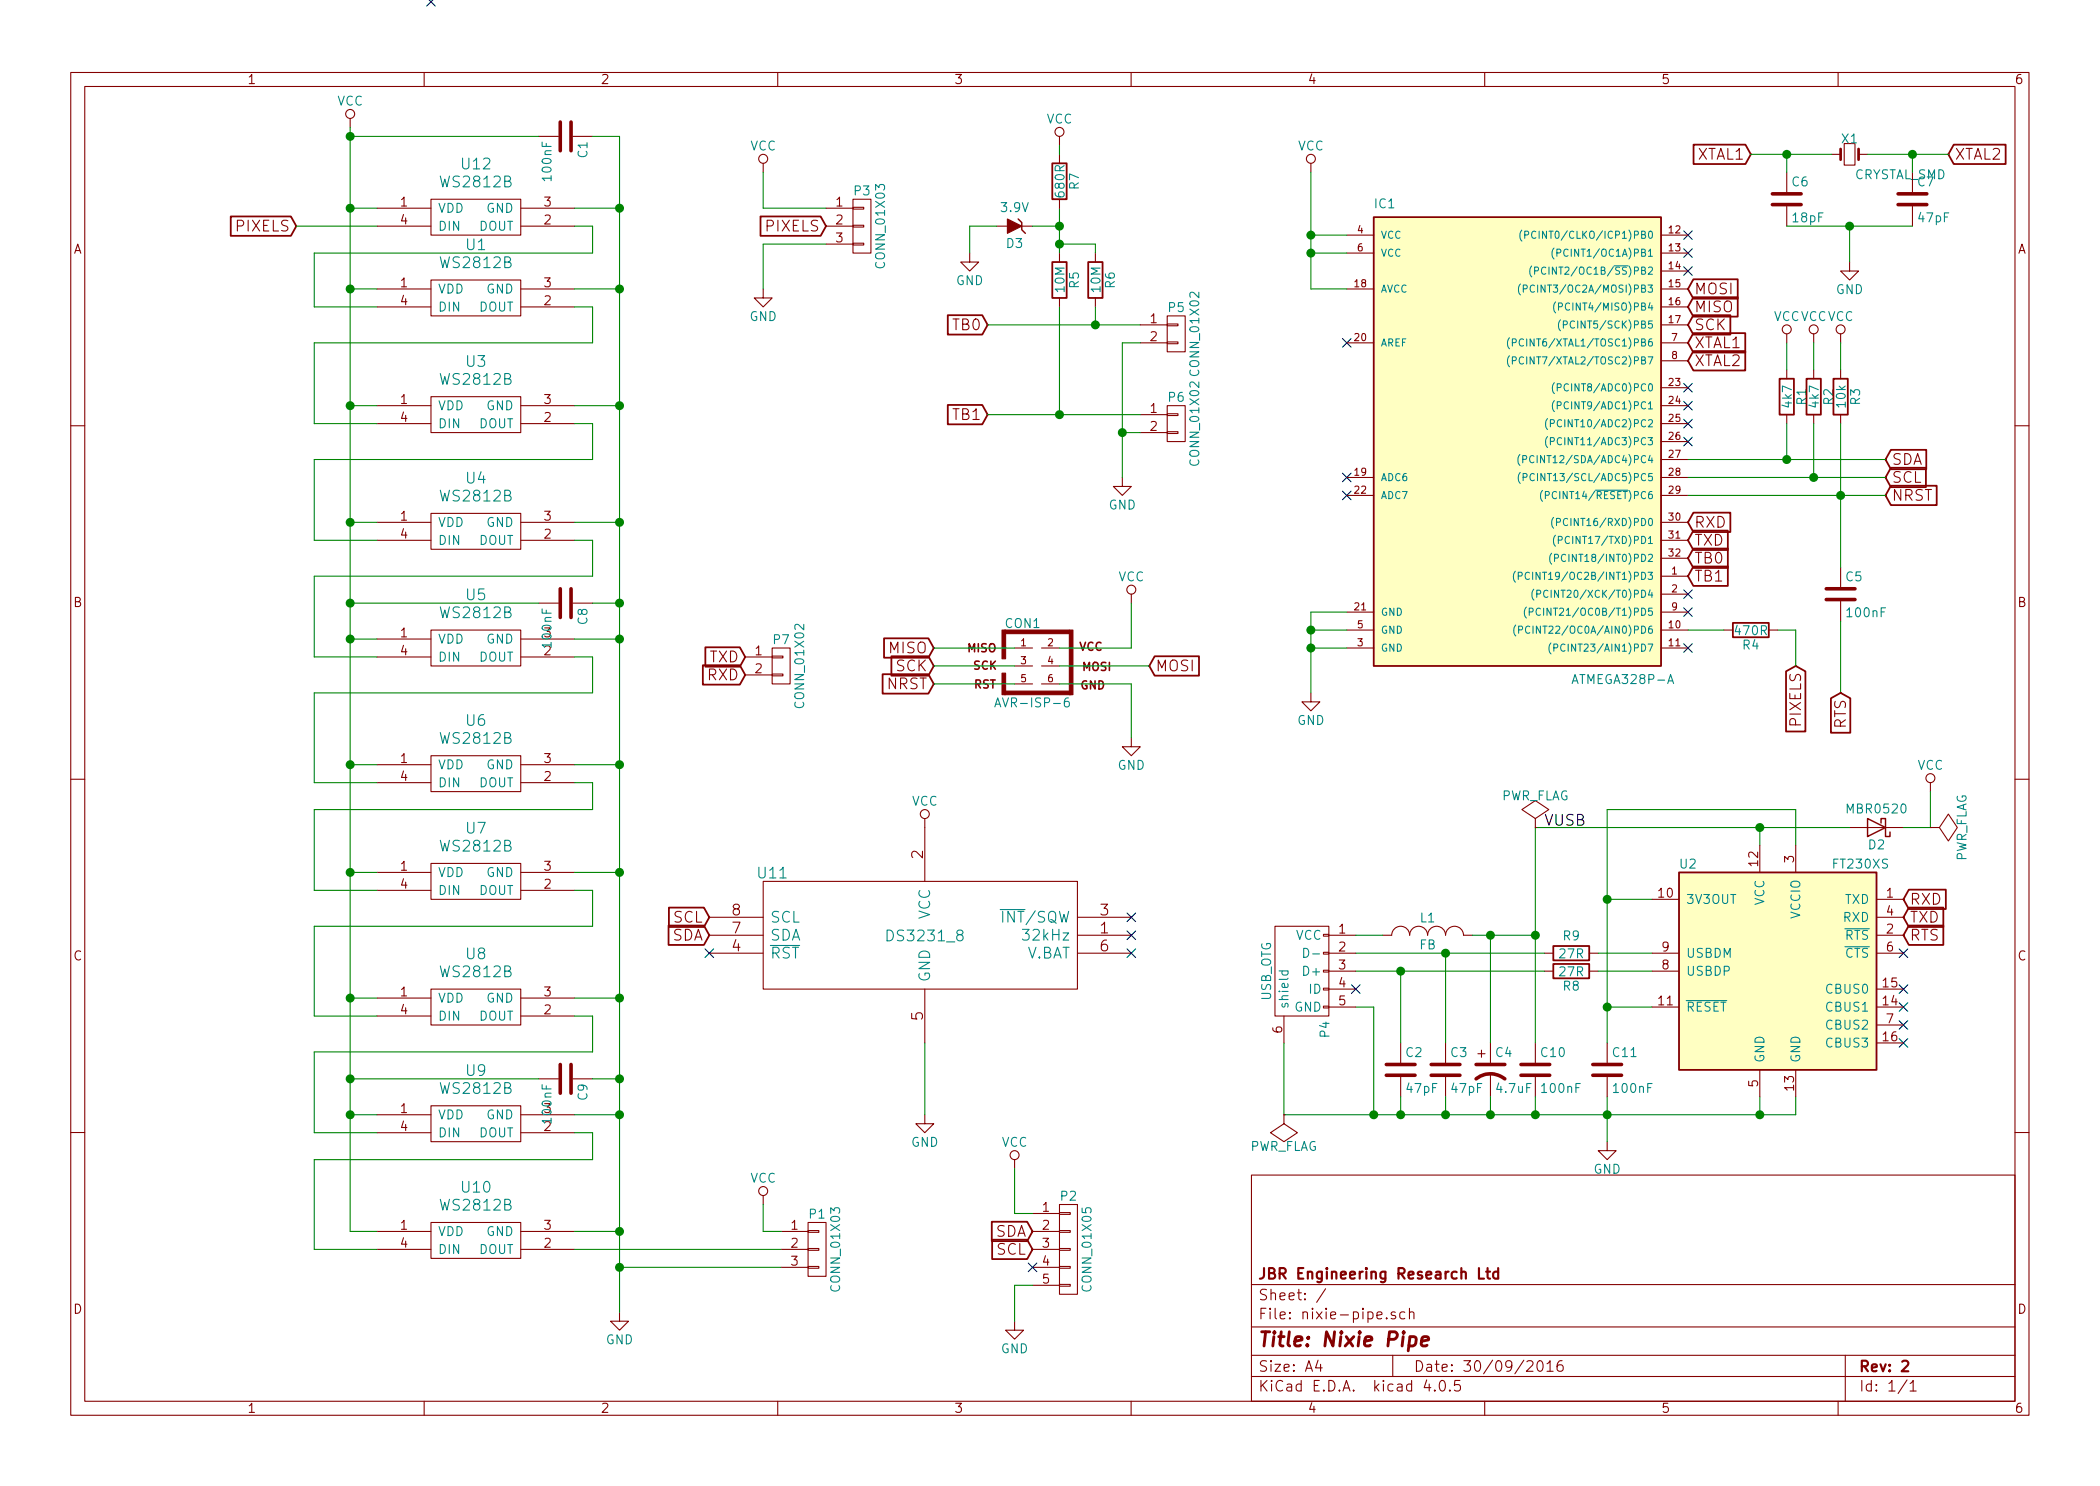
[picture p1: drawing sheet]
EESchema Schematic File Version 4
LIBS:nixie-pipe-cache
EELAYER 26 0
EELAYER END
$Descr A4 11693 8268
encoding utf-8
Sheet 1 1
Title "Nixie Pipe"
Date "30/09/2016"
Rev "2"
Comp "JBR Engineering Research Ltd"
Comment1 ""
Comment2 ""
Comment3 ""
Comment4 ""
$EndDescr
Text GLabel 10000 3700 3    60   Input ~ 0
PIXELS
Text GLabel 9400 1700 2    60   Input ~ 0
MISO
Text GLabel 9400 1600 2    60   Input ~ 0
MOSI
Text GLabel 9400 1800 2    60   Input ~ 0
SCK
$Comp
L power:VCC #PWR01
U 1 1
P 7300 950
F 0 "#PWR01" H 7300 800 50  0001 C CNN
F 1 "VCC" H 7300 1100 50  0000 C CNN
F 2 "" H 7300 950 50  0000 C CNN
F 3 "" H 7300 950 50  0000 C CNN
	1    7300 950 
	1    0    0    -1  
$EndComp
$Comp
L power:GND #PWR02
U 1 1
P 7300 3850
F 0 "#PWR02" H 7300 3600 50  0001 C CNN
F 1 "GND" H 7300 3700 50  0000 C CNN
F 2 "" H 7300 3850 50  0000 C CNN
F 3 "" H 7300 3850 50  0000 C CNN
	1    7300 3850
	1    0    0    -1  
$EndComp
Text GLabel 10500 2750 2    60   Input ~ 0
NRST
Text GLabel 10500 2550 2    60   Input ~ 0
SDA
Text GLabel 10500 2650 2    60   Input ~ 0
SCL
$Comp
L power:VCC #PWR03
U 1 1
P 9950 1900
F 0 "#PWR03" H 9950 1750 50  0001 C CNN
F 1 "VCC" H 9950 2050 50  0000 C CNN
F 2 "" H 9950 1900 50  0000 C CNN
F 3 "" H 9950 1900 50  0000 C CNN
	1    9950 1900
	1    0    0    -1  
$EndComp
$Comp
L Device:R R1
U 1 1
P 9950 2200
F 0 "R1" V 10030 2200 50  0000 C CNN
F 1 "4k7" V 9950 2200 50  0000 C CNN
F 2 "Resistors_SMD:R_0603_HandSoldering" V 9880 2200 50  0001 C CNN
F 3 "" H 9950 2200 50  0000 C CNN
F 4 "1%" H 9950 2200 60  0001 C CNN "Characteristics"
	1    9950 2200
	1    0    0    -1  
$EndComp
$Comp
L Device:R R2
U 1 1
P 10100 2200
F 0 "R2" V 10180 2200 50  0000 C CNN
F 1 "4k7" V 10100 2200 50  0000 C CNN
F 2 "Resistors_SMD:R_0603_HandSoldering" V 10030 2200 50  0001 C CNN
F 3 "" H 10100 2200 50  0000 C CNN
F 4 "1%" H 10100 2200 60  0001 C CNN "Characteristics"
	1    10100 2200
	1    0    0    -1  
$EndComp
$Comp
L power:VCC #PWR04
U 1 1
P 10100 1900
F 0 "#PWR04" H 10100 1750 50  0001 C CNN
F 1 "VCC" H 10100 2050 50  0000 C CNN
F 2 "" H 10100 1900 50  0000 C CNN
F 3 "" H 10100 1900 50  0000 C CNN
	1    10100 1900
	1    0    0    -1  
$EndComp
$Comp
L Device:R R3
U 1 1
P 10250 2200
F 0 "R3" V 10330 2200 50  0000 C CNN
F 1 "10k" V 10250 2200 50  0000 C CNN
F 2 "Resistors_SMD:R_0603_HandSoldering" V 10180 2200 50  0001 C CNN
F 3 "" H 10250 2200 50  0000 C CNN
F 4 "1%" H 10250 2200 60  0001 C CNN "Characteristics"
	1    10250 2200
	1    0    0    -1  
$EndComp
$Comp
L power:VCC #PWR05
U 1 1
P 10250 1900
F 0 "#PWR05" H 10250 1750 50  0001 C CNN
F 1 "VCC" H 10250 2050 50  0000 C CNN
F 2 "" H 10250 1900 50  0000 C CNN
F 3 "" H 10250 1900 50  0000 C CNN
	1    10250 1900
	1    0    0    -1  
$EndComp
$Comp
L Device:C C5
U 1 1
P 10250 3300
F 0 "C5" H 10275 3400 50  0000 L CNN
F 1 "100nF" H 10275 3200 50  0000 L CNN
F 2 "Capacitors_SMD:C_0603_HandSoldering" H 10288 3150 50  0001 C CNN
F 3 "" H 10250 3300 50  0000 C CNN
F 4 "X7R" H 10250 3300 60  0001 C CNN "Characteristics"
	1    10250 3300
	1    0    0    -1  
$EndComp
$Comp
L nixie-pipe-rescue:WS2812B U1
U 1 1
P 2650 1450
F 0 "U1" H 2650 1550 60  0000 C CNN
F 1 "WS2812B" H 2650 1450 60  0000 C CNN
F 2 "WS2812B:LED_WS2812B-PLCC4" H 2650 1450 60  0001 C CNN
F 3 "" H 2650 1450 60  0000 C CNN
F 4 "Worldsemi" H 2650 1450 60  0001 C CNN "MFN"
F 5 "WS2812B" H 2650 1450 60  0001 C CNN "MFP"
	1    2650 1450
	1    0    0    -1  
$EndComp
$Comp
L Device:C C1
U 1 1
P 3150 750
F 0 "C1" H 3175 850 50  0000 L CNN
F 1 "100nF" H 3175 650 50  0000 L CNN
F 2 "Capacitors_SMD:C_0603_HandSoldering" H 3188 600 50  0001 C CNN
F 3 "" H 3150 750 50  0000 C CNN
F 4 "X7R" H 3150 750 60  0001 C CNN "Characteristics"
	1    3150 750 
	0    1    1    0   
$EndComp
$Comp
L power:VCC #PWR06
U 1 1
P 1950 700
F 0 "#PWR06" H 1950 550 50  0001 C CNN
F 1 "VCC" H 1950 850 50  0000 C CNN
F 2 "" H 1950 700 50  0000 C CNN
F 3 "" H 1950 700 50  0000 C CNN
	1    1950 700 
	1    0    0    -1  
$EndComp
$Comp
L power:GND #PWR07
U 1 1
P 3450 7300
F 0 "#PWR07" H 3450 7050 50  0001 C CNN
F 1 "GND" H 3450 7150 50  0000 C CNN
F 2 "" H 3450 7300 50  0000 C CNN
F 3 "" H 3450 7300 50  0000 C CNN
	1    3450 7300
	1    0    0    -1  
$EndComp
Text GLabel 1650 1250 0    60   Input ~ 0
PIXELS
NoConn ~ 9400 1300
NoConn ~ 9400 1400
NoConn ~ 9400 1500
NoConn ~ 9400 2150
NoConn ~ 9400 2250
NoConn ~ 9400 2350
NoConn ~ 9400 2450
NoConn ~ 9400 3400
$Comp
L nixie-pipe-rescue:WS2812B U3
U 1 1
P 2650 2100
F 0 "U3" H 2650 2200 60  0000 C CNN
F 1 "WS2812B" H 2650 2100 60  0000 C CNN
F 2 "WS2812B:LED_WS2812B-PLCC4" H 2650 2100 60  0001 C CNN
F 3 "" H 2650 2100 60  0000 C CNN
F 4 "Worldsemi" H 2650 2100 60  0001 C CNN "MFN"
F 5 "WS2812B" H 2650 2100 60  0001 C CNN "MFP"
	1    2650 2100
	1    0    0    -1  
$EndComp
$Comp
L nixie-pipe-rescue:WS2812B U4
U 1 1
P 2650 2750
F 0 "U4" H 2650 2850 60  0000 C CNN
F 1 "WS2812B" H 2650 2750 60  0000 C CNN
F 2 "WS2812B:LED_WS2812B-PLCC4" H 2650 2750 60  0001 C CNN
F 3 "" H 2650 2750 60  0000 C CNN
F 4 "Worldsemi" H 2650 2750 60  0001 C CNN "MFN"
F 5 "WS2812B" H 2650 2750 60  0001 C CNN "MFP"
	1    2650 2750
	1    0    0    -1  
$EndComp
$Comp
L nixie-pipe-rescue:WS2812B U5
U 1 1
P 2650 3400
F 0 "U5" H 2650 3500 60  0000 C CNN
F 1 "WS2812B" H 2650 3400 60  0000 C CNN
F 2 "WS2812B:LED_WS2812B-PLCC4" H 2650 3400 60  0001 C CNN
F 3 "" H 2650 3400 60  0000 C CNN
F 4 "Worldsemi" H 2650 3400 60  0001 C CNN "MFN"
F 5 "WS2812B" H 2650 3400 60  0001 C CNN "MFP"
	1    2650 3400
	1    0    0    -1  
$EndComp
$Comp
L nixie-pipe-rescue:WS2812B U6
U 1 1
P 2650 4100
F 0 "U6" H 2650 4200 60  0000 C CNN
F 1 "WS2812B" H 2650 4100 60  0000 C CNN
F 2 "WS2812B:LED_WS2812B-PLCC4" H 2650 4100 60  0001 C CNN
F 3 "" H 2650 4100 60  0000 C CNN
F 4 "Worldsemi" H 2650 4100 60  0001 C CNN "MFN"
F 5 "WS2812B" H 2650 4100 60  0001 C CNN "MFP"
	1    2650 4100
	1    0    0    -1  
$EndComp
$Comp
L nixie-pipe-rescue:WS2812B U7
U 1 1
P 2650 4700
F 0 "U7" H 2650 4800 60  0000 C CNN
F 1 "WS2812B" H 2650 4700 60  0000 C CNN
F 2 "WS2812B:LED_WS2812B-PLCC4" H 2650 4700 60  0001 C CNN
F 3 "" H 2650 4700 60  0000 C CNN
F 4 "Worldsemi" H 2650 4700 60  0001 C CNN "MFN"
F 5 "WS2812B" H 2650 4700 60  0001 C CNN "MFP"
	1    2650 4700
	1    0    0    -1  
$EndComp
$Comp
L nixie-pipe-rescue:WS2812B U8
U 1 1
P 2650 5400
F 0 "U8" H 2650 5500 60  0000 C CNN
F 1 "WS2812B" H 2650 5400 60  0000 C CNN
F 2 "WS2812B:LED_WS2812B-PLCC4" H 2650 5400 60  0001 C CNN
F 3 "" H 2650 5400 60  0000 C CNN
F 4 "Worldsemi" H 2650 5400 60  0001 C CNN "MFN"
F 5 "WS2812B" H 2650 5400 60  0001 C CNN "MFP"
	1    2650 5400
	1    0    0    -1  
$EndComp
$Comp
L nixie-pipe-rescue:WS2812B U9
U 1 1
P 2650 6050
F 0 "U9" H 2650 6150 60  0000 C CNN
F 1 "WS2812B" H 2650 6050 60  0000 C CNN
F 2 "WS2812B:LED_WS2812B-PLCC4" H 2650 6050 60  0001 C CNN
F 3 "" H 2650 6050 60  0000 C CNN
F 4 "Worldsemi" H 2650 6050 60  0001 C CNN "MFN"
F 5 "WS2812B" H 2650 6050 60  0001 C CNN "MFP"
	1    2650 6050
	1    0    0    -1  
$EndComp
$Comp
L nixie-pipe-rescue:WS2812B U10
U 1 1
P 2650 6700
F 0 "U10" H 2650 6800 60  0000 C CNN
F 1 "WS2812B" H 2650 6700 60  0000 C CNN
F 2 "WS2812B:LED_WS2812B-PLCC4" H 2650 6700 60  0001 C CNN
F 3 "" H 2650 6700 60  0000 C CNN
F 4 "Worldsemi" H 2650 6700 60  0001 C CNN "MFN"
F 5 "WS2812B" H 2650 6700 60  0001 C CNN "MFP"
	1    2650 6700
	1    0    0    -1  
$EndComp
Text GLabel 3950 5100 0    60   Input ~ 0
SCL
Text GLabel 3950 5200 0    60   Input ~ 0
SDA
$Comp
L power:GND #PWR08
U 1 1
P 5150 6200
F 0 "#PWR08" H 5150 5950 50  0001 C CNN
F 1 "GND" H 5150 6050 50  0000 C CNN
F 2 "" H 5150 6200 50  0000 C CNN
F 3 "" H 5150 6200 50  0000 C CNN
	1    5150 6200
	1    0    0    -1  
$EndComp
$Comp
L nixie-pipe-rescue:CONN_01X05 P2
U 1 1
P 5950 6950
F 0 "P2" H 5950 7250 50  0000 C CNN
F 1 "CONN_01X05" V 6050 6950 50  0000 C CNN
F 2 "Pin_Headers:Pin_Header_Straight_1x05" H 5950 6950 50  0001 C CNN
F 3 "" H 5950 6950 50  0000 C CNN
F 4 "DNF" H 5950 6950 60  0001 C CNN "Notes"
	1    5950 6950
	1    0    0    -1  
$EndComp
Text GLabel 5750 6850 0    60   Input ~ 0
SDA
Text GLabel 5750 6950 0    60   Input ~ 0
SCL
$Comp
L power:VCC #PWR09
U 1 1
P 5650 6500
F 0 "#PWR09" H 5650 6350 50  0001 C CNN
F 1 "VCC" H 5650 6650 50  0000 C CNN
F 2 "" H 5650 6500 50  0000 C CNN
F 3 "" H 5650 6500 50  0000 C CNN
	1    5650 6500
	1    0    0    -1  
$EndComp
$Comp
L power:GND #PWR010
U 1 1
P 5650 7350
F 0 "#PWR010" H 5650 7100 50  0001 C CNN
F 1 "GND" H 5650 7200 50  0000 C CNN
F 2 "" H 5650 7350 50  0000 C CNN
F 3 "" H 5650 7350 50  0000 C CNN
	1    5650 7350
	1    0    0    -1  
$EndComp
$Comp
L power:VCC #PWR011
U 1 1
P 5150 4600
F 0 "#PWR011" H 5150 4450 50  0001 C CNN
F 1 "VCC" H 5150 4750 50  0000 C CNN
F 2 "" H 5150 4600 50  0000 C CNN
F 3 "" H 5150 4600 50  0000 C CNN
	1    5150 4600
	1    0    0    -1  
$EndComp
$Comp
L nixie-pipe-rescue:CONN_01X03 P1
U 1 1
P 4550 6950
F 0 "P1" H 4550 7150 50  0000 C CNN
F 1 "CONN_01X03" V 4650 6950 50  0000 C CNN
F 2 "Pin_Headers:Pin_Header_Angled_1x03" H 4550 6950 50  0001 C CNN
F 3 "" H 4550 6950 50  0000 C CNN
F 4 "Stelvio Kontek" H 4550 6950 60  0001 C CNN "MFN"
F 5 "4729716140410" H 4550 6950 60  0001 C CNN "MFP"
F 6 "RS" H 4550 6950 60  0001 C CNN "Supplier"
F 7 "3 pin male right angle header" H 4550 6950 60  0001 C CNN "Characteristics"
F 8 "40 pin strip must be broken to 3 pin" H 4550 6950 60  0001 C CNN "Notes"
F 9 "0.57" H 4550 6950 60  0001 C CNN "Cost"
F 10 "156-077" H 4550 6950 60  0001 C CNN "SPN"
F 11 "3 pin male right angle 1\" header - any can be used" H 4550 6950 60  0001 C CNN "Description"
	1    4550 6950
	1    0    0    -1  
$EndComp
$Comp
L power:VCC #PWR012
U 1 1
P 4250 6700
F 0 "#PWR012" H 4250 6550 50  0001 C CNN
F 1 "VCC" H 4250 6850 50  0000 C CNN
F 2 "" H 4250 6700 50  0000 C CNN
F 3 "" H 4250 6700 50  0000 C CNN
	1    4250 6700
	1    0    0    -1  
$EndComp
$Comp
L nixie-pipe-rescue:AVR-ISP-6 CON1
U 1 1
P 5800 3700
F 0 "CON1" H 5695 3940 50  0000 C CNN
F 1 "AVR-ISP-6" H 5535 3470 50  0000 L BNN
F 2 "Pin_Headers:Pin_Header_Straight_2x03" V 5280 3740 50  0001 C CNN
F 3 "" H 5775 3700 50  0000 C CNN
F 4 "DNF" H 5800 3700 60  0001 C CNN "Notes"
F 5 "Pogo contact point - no header required" H 5800 3700 60  0001 C CNN "Description"
	1    5800 3700
	1    0    0    -1  
$EndComp
$Comp
L power:VCC #PWR013
U 1 1
P 6300 3350
F 0 "#PWR013" H 6300 3200 50  0001 C CNN
F 1 "VCC" H 6300 3500 50  0000 C CNN
F 2 "" H 6300 3350 50  0000 C CNN
F 3 "" H 6300 3350 50  0000 C CNN
	1    6300 3350
	1    0    0    -1  
$EndComp
Text GLabel 6400 3700 2    60   Input ~ 0
MOSI
Text GLabel 5200 3600 0    60   Input ~ 0
MISO
Text GLabel 5200 3800 0    60   Input ~ 0
NRST
Text GLabel 5200 3700 0    60   Input ~ 0
SCK
$Comp
L power:GND #PWR014
U 1 1
P 6300 4100
F 0 "#PWR014" H 6300 3850 50  0001 C CNN
F 1 "GND" H 6300 3950 50  0000 C CNN
F 2 "" H 6300 4100 50  0000 C CNN
F 3 "" H 6300 4100 50  0000 C CNN
	1    6300 4100
	1    0    0    -1  
$EndComp
$Comp
L nixie-pipe-rescue:CONN_01X03 P3
U 1 1
P 4800 1250
F 0 "P3" H 4800 1450 50  0000 C CNN
F 1 "CONN_01X03" V 4900 1250 50  0000 C CNN
F 2 "Socket_Strips:Socket_Strip_Angled_1x03" H 4800 1250 50  0001 C CNN
F 3 "" H 4800 1250 50  0000 C CNN
F 4 "Samtec" H 4800 1250 60  0001 C CNN "MFN"
F 5 "SSW-103-02-G-S-RA" H 4800 1250 60  0001 C CNN "MFP"
F 6 "RS" H 4800 1250 60  0001 C CNN "Supplier"
F 7 "Can be replaced with equivalent 0.1\" right angle single row: http://www.ebay.co.uk/itm/282120149502?_trksid=p2060353.m2749.l2649&ssPageName=STRK%3AMEBIDX%3AIT" H 4800 1250 60  0001 C CNN "Notes"
F 8 "0.65" H 4800 1250 60  0001 C CNN "Cost"
F 9 "765-5622" H 4800 1250 60  0001 C CNN "SPN"
F 10 "3-way female right-angle header for joining modules" H 4800 1250 60  0001 C CNN "Description"
	1    4800 1250
	1    0    0    -1  
$EndComp
$Comp
L power:VCC #PWR015
U 1 1
P 4250 950
F 0 "#PWR015" H 4250 800 50  0001 C CNN
F 1 "VCC" H 4250 1100 50  0000 C CNN
F 2 "" H 4250 950 50  0000 C CNN
F 3 "" H 4250 950 50  0000 C CNN
	1    4250 950 
	1    0    0    -1  
$EndComp
Text GLabel 4600 1250 0    60   Input ~ 0
PIXELS
$Comp
L power:GND #PWR016
U 1 1
P 4250 1600
F 0 "#PWR016" H 4250 1350 50  0001 C CNN
F 1 "GND" H 4250 1450 50  0000 C CNN
F 2 "" H 4250 1600 50  0000 C CNN
F 3 "" H 4250 1600 50  0000 C CNN
	1    4250 1600
	1    0    0    -1  
$EndComp
$Comp
L Device:R R4
U 1 1
P 9750 3500
F 0 "R4" V 9830 3500 50  0000 C CNN
F 1 "470R" V 9750 3500 50  0000 C CNN
F 2 "Resistors_SMD:R_0603_HandSoldering" V 9680 3500 50  0001 C CNN
F 3 "" H 9750 3500 50  0000 C CNN
F 4 "1%" H 9750 3500 60  0001 C CNN "Characteristics"
	1    9750 3500
	0    1    1    0   
$EndComp
Text GLabel 9400 1900 2    60   Input ~ 0
XTAL1
Text GLabel 9400 2000 2    60   Input ~ 0
XTAL2
$Comp
L Device:Crystal_Small X1
U 1 1
P 10300 850
F 0 "X1" H 10300 940 50  0000 C CNN
F 1 "CRYSTAL_SMD" H 10330 740 50  0000 L CNN
F 2 "Crystals:Crystal_SMD_5032_2Pads" H 10300 850 50  0001 C CNN
F 3 "" H 10300 850 50  0000 C CNN
F 4 "ABRACON" H 10300 850 60  0001 C CNN "MFN"
F 5 "ABM3-16.000MHZ-B2-T" H 10300 850 60  0001 C CNN "MFP"
F 6 "RS" H 10300 850 60  0001 C CNN "Supplier"
F 7 "2509498425" H 10300 850 60  0001 C CNN "SPN"
	1    10300 850 
	1    0    0    -1  
$EndComp
Text GLabel 9750 850  0    60   Input ~ 0
XTAL1
Text GLabel 10850 850  2    60   Input ~ 0
XTAL2
$Comp
L power:GND #PWR017
U 1 1
P 10300 1450
F 0 "#PWR017" H 10300 1200 50  0001 C CNN
F 1 "GND" H 10300 1300 50  0000 C CNN
F 2 "" H 10300 1450 50  0000 C CNN
F 3 "" H 10300 1450 50  0000 C CNN
	1    10300 1450
	1    0    0    -1  
$EndComp
$Comp
L Device:C C6
U 1 1
P 9950 1100
F 0 "C6" H 9975 1200 50  0000 L CNN
F 1 "18pF" H 9975 1000 50  0000 L CNN
F 2 "Capacitors_SMD:C_0603_HandSoldering" H 9988 950 50  0001 C CNN
F 3 "" H 9950 1100 50  0000 C CNN
F 4 "NPO" H 9950 1100 60  0001 C CNN "Characteristics"
	1    9950 1100
	1    0    0    -1  
$EndComp
$Comp
L Device:C C7
U 1 1
P 10650 1100
F 0 "C7" H 10675 1200 50  0000 L CNN
F 1 "47pF" H 10675 1000 50  0000 L CNN
F 2 "Capacitors_SMD:C_0603_HandSoldering" H 10688 950 50  0001 C CNN
F 3 "" H 10650 1100 50  0000 C CNN
F 4 "NPO" H 10650 1100 60  0001 C CNN "Characteristics"
	1    10650 1100
	1    0    0    -1  
$EndComp
NoConn ~ 5750 7050
$Comp
L nixie-pipe-rescue:CONN_01X02 P5
U 1 1
P 6550 1850
F 0 "P5" H 6550 2000 50  0000 C CNN
F 1 "CONN_01X02" V 6650 1850 50  0000 C CNN
F 2 "WS2812B:Touch_Button" H 6550 1850 50  0001 C CNN
F 3 "" H 6550 1850 50  0000 C CNN
F 4 "PCB Component" H 6550 1850 60  0001 C CNN "Characteristics"
F 5 "DNF" H 6550 1850 60  0001 C CNN "Notes"
	1    6550 1850
	1    0    0    -1  
$EndComp
$Comp
L nixie-pipe-rescue:CONN_01X02 P6
U 1 1
P 6550 2350
F 0 "P6" H 6550 2500 50  0000 C CNN
F 1 "CONN_01X02" V 6650 2350 50  0000 C CNN
F 2 "WS2812B:Touch_Button" H 6550 2350 50  0001 C CNN
F 3 "" H 6550 2350 50  0000 C CNN
F 4 "PCB Component" H 6550 2350 60  0001 C CNN "Characteristics"
F 5 "DNF" H 6550 2350 60  0001 C CNN "Notes"
	1    6550 2350
	1    0    0    -1  
$EndComp
Text GLabel 9400 3100 2    60   Input ~ 0
TB0
Text GLabel 9400 3200 2    60   Input ~ 0
TB1
$Comp
L power:GND #PWR018
U 1 1
P 6250 2650
F 0 "#PWR018" H 6250 2400 50  0001 C CNN
F 1 "GND" H 6250 2500 50  0000 C CNN
F 2 "" H 6250 2650 50  0000 C CNN
F 3 "" H 6250 2650 50  0000 C CNN
	1    6250 2650
	1    0    0    -1  
$EndComp
$Comp
L Device:R R6
U 1 1
P 6100 1550
F 0 "R6" V 6180 1550 50  0000 C CNN
F 1 "10M" V 6100 1550 50  0000 C CNN
F 2 "Resistors_SMD:R_0603_HandSoldering" V 6030 1550 50  0001 C CNN
F 3 "" H 6100 1550 50  0000 C CNN
F 4 "1%" H 6100 1550 60  0001 C CNN "Characteristics"
	1    6100 1550
	1    0    0    -1  
$EndComp
$Comp
L Device:R R5
U 1 1
P 5900 1550
F 0 "R5" V 5980 1550 50  0000 C CNN
F 1 "10M" V 5900 1550 50  0000 C CNN
F 2 "Resistors_SMD:R_0603_HandSoldering" V 5830 1550 50  0001 C CNN
F 3 "" H 5900 1550 50  0000 C CNN
F 4 "1%" H 5900 1550 60  0001 C CNN "Characteristics"
	1    5900 1550
	1    0    0    -1  
$EndComp
Text GLabel 5500 1800 0    60   Input ~ 0
TB0
Text GLabel 5500 2300 0    60   Input ~ 0
TB1
$Comp
L power:VCC #PWR019
U 1 1
P 5900 800
F 0 "#PWR019" H 5900 650 50  0001 C CNN
F 1 "VCC" H 5900 950 50  0000 C CNN
F 2 "" H 5900 800 50  0000 C CNN
F 3 "" H 5900 800 50  0000 C CNN
	1    5900 800 
	1    0    0    -1  
$EndComp
$Comp
L jbr-ics:DS3231_8 U11
U 1 1
P 5150 5400
F 0 "U11" H 4300 5950 60  0000 C CNN
F 1 "DS3231_8" H 5150 5600 60  0000 C CNN
F 2 "Housings_SOIC:SOIC-8_3.9x4.9mm_Pitch1.27mm" H 5150 5300 60  0001 C CNN
F 3 "https://datasheets.maximintegrated.com/en/ds/DS3231M.pdf" H 5150 5300 60  0001 C CNN
F 4 "Maxim" H 5150 5400 60  0001 C CNN "MFN"
F 5 "DS3231MZ+TRL" H 5150 5400 60  0001 C CNN "MFP"
F 6 "Farnell" H 5150 5400 60  0001 C CNN "Supplier"
F 7 "5.94" H 5150 5400 60  0001 C CNN "Cost"
F 8 "2515487" H 5150 5400 60  0001 C CNN "SPN"
	1    5150 5400
	1    0    0    -1  
$EndComp
NoConn ~ 6300 5100
NoConn ~ 6300 5200
NoConn ~ 6300 5300
NoConn ~ 3950 5300
$Comp
L Device:C C9
U 1 1
P 3150 6000
F 0 "C9" H 3175 6100 50  0000 L CNN
F 1 "100nF" H 3175 5900 50  0000 L CNN
F 2 "Capacitors_SMD:C_0603_HandSoldering" H 3188 5850 50  0001 C CNN
F 3 "" H 3150 6000 50  0000 C CNN
F 4 "X7R" H 3150 6000 60  0001 C CNN "Characteristics"
	1    3150 6000
	0    1    1    0   
$EndComp
$Comp
L Device:C C8
U 1 1
P 3150 3350
F 0 "C8" H 3175 3450 50  0000 L CNN
F 1 "100nF" H 3175 3250 50  0000 L CNN
F 2 "Capacitors_SMD:C_0603_HandSoldering" H 3188 3200 50  0001 C CNN
F 3 "" H 3150 3350 50  0000 C CNN
F 4 "X7R" H 3150 3350 60  0001 C CNN "Characteristics"
	1    3150 3350
	0    1    1    0   
$EndComp
NoConn ~ 2400 0   
$Comp
L nixie-pipe-rescue:WS2812B U12
U 1 1
P 2650 1000
F 0 "U12" H 2650 1100 60  0000 C CNN
F 1 "WS2812B" H 2650 1000 60  0000 C CNN
F 2 "WS2812B:LED_WS2812B-PLCC4" H 2650 1000 60  0001 C CNN
F 3 "https://cdn-shop.adafruit.com/datasheets/WS2812B.pdf" H 2650 1000 60  0001 C CNN
F 4 "Worldsemi" H 2650 1000 60  0001 C CNN "MFN"
F 5 "WS2812B" H 2650 1000 60  0001 C CNN "MFP"
F 6 "This lib just has a nice model" H 2650 1000 60  0001 C CNN "Notes"
F 7 "0.35" H 2650 1000 60  0001 C CNN "Cost"
	1    2650 1000
	1    0    0    -1  
$EndComp
NoConn ~ 7500 2650
NoConn ~ 7500 2750
NoConn ~ 7500 1900
NoConn ~ -2550 750 
$Comp
L nixie-pipe-rescue:CONN_01X02 P7
U 1 1
P 4350 3700
F 0 "P7" H 4350 3850 50  0000 C CNN
F 1 "CONN_01X02" V 4450 3700 50  0000 C CNN
F 2 "Pin_Headers:Pin_Header_Straight_1x02" H 4350 3700 50  0001 C CNN
F 3 "" H 4350 3700 50  0000 C CNN
F 4 "DNF" H 4350 3700 60  0001 C CNN "Notes"
	1    4350 3700
	1    0    0    -1  
$EndComp
Text GLabel 9400 2900 2    60   Input ~ 0
RXD
Text GLabel 9400 3000 2    60   Input ~ 0
TXD
$Comp
L nixie-pipe-rescue:ATMEGA328P-A IC1
U 1 1
P 8400 2400
F 0 "IC1" H 7650 3650 50  0000 L BNN
F 1 "ATMEGA328P-A" H 8750 1000 50  0000 L BNN
F 2 "Housings_QFP:TQFP-32_7x7mm_Pitch0.8mm" H 8400 2400 50  0001 C CIN
F 3 "" H 8400 2400 50  0000 C CNN
F 4 "Atmel" H 8400 2400 60  0001 C CNN "MFN"
F 5 "ATMEGA328P-AU" H 8400 2400 60  0001 C CNN "MFP"
F 6 "RS" H 8400 2400 60  0001 C CNN "Supplier"
F 7 "2.07" H 8400 2400 60  0001 C CNN "Cost"
F 8 "738-0432" H 8400 2400 60  0001 C CNN "SPN"
	1    8400 2400
	1    0    0    -1  
$EndComp
Text GLabel 4150 3650 0    60   Input ~ 0
TXD
Text GLabel 4150 3750 0    60   Input ~ 0
RXD
$Comp
L nixie-pipe-rescue:USB_OTG-RESCUE-nixie-pipe P4
U 1 1
P 7250 5400
F 0 "P4" H 7575 5275 50  0000 C CNN
F 1 "USB_OTG" H 7250 5600 50  0000 C CNN
F 2 "Connect:USB_Micro-B_10103594-0001LF" V 7200 5300 50  0001 C CNN
F 3 "" V 7200 5300 50  0000 C CNN
F 4 "FCI" H 7250 5400 50  0001 C CNN "MFN"
F 5 "10103594-0001LF" H 7250 5400 50  0001 C CNN "MFP"
	1    7250 5400
	0    -1   1    0   
$EndComp
$Comp
L Device:D_Schottky D2
U 1 1
P 10450 4600
F 0 "D2" H 10450 4700 50  0000 C CNN
F 1 "MBR0520" H 10450 4500 50  0000 C CNN
F 2 "Diodes_SMD:SOD-123" H 10450 4600 50  0001 C CNN
F 3 "" H 10450 4600 50  0000 C CNN
F 4 "ON Semiconductor" H 10450 4600 60  0001 C CNN "MFN"
F 5 "MBR0520" H 10450 4600 60  0001 C CNN "MFP"
F 6 "RS" H 10450 4600 60  0001 C CNN "Supplier"
F 7 "739-0521" H 10450 4600 60  0001 C CNN "SPN"
F 8 "VUSB protection" H 10450 4600 60  0001 C CNN "Description"
	1    10450 4600
	-1   0    0    1   
$EndComp
$Comp
L Device:R R8
U 1 1
P 8750 5400
F 0 "R8" V 8830 5400 50  0000 C CNN
F 1 "27R" V 8750 5400 50  0000 C CNN
F 2 "Resistors_SMD:R_0603_HandSoldering" V 8680 5400 50  0001 C CNN
F 3 "" H 8750 5400 50  0000 C CNN
F 4 "1%" H 8750 5400 60  0001 C CNN "Characteristics"
	1    8750 5400
	0    1    1    0   
$EndComp
$Comp
L Device:R R9
U 1 1
P 8750 5300
F 0 "R9" V 8650 5300 50  0000 C CNN
F 1 "27R" V 8750 5300 50  0000 C CNN
F 2 "Resistors_SMD:R_0603_HandSoldering" V 8680 5300 50  0001 C CNN
F 3 "" H 8750 5300 50  0000 C CNN
F 4 "1%" H 8750 5300 60  0001 C CNN "Characteristics"
	1    8750 5300
	0    1    1    0   
$EndComp
NoConn ~ 9400 3300
NoConn ~ 9400 3600
Text GLabel 10600 5100 2    60   Input ~ 0
TXD
Text GLabel 10600 5000 2    60   Input ~ 0
RXD
$Comp
L power:VCC #PWR020
U 1 1
P 10750 4400
F 0 "#PWR020" H 10750 4250 50  0001 C CNN
F 1 "VCC" H 10750 4550 50  0000 C CNN
F 2 "" H 10750 4400 50  0000 C CNN
F 3 "" H 10750 4400 50  0000 C CNN
	1    10750 4400
	1    0    0    -1  
$EndComp
$Comp
L Device:C C11
U 1 1
P 8950 5950
F 0 "C11" H 8975 6050 50  0000 L CNN
F 1 "100nF" H 8975 5850 50  0000 L CNN
F 2 "Capacitors_SMD:C_0603_HandSoldering" H 8988 5800 50  0001 C CNN
F 3 "" H 8950 5950 50  0000 C CNN
F 4 "X7R" H 8950 5950 60  0001 C CNN "Characteristics"
	1    8950 5950
	1    0    0    -1  
$EndComp
$Comp
L power:GND #PWR021
U 1 1
P 8950 6350
F 0 "#PWR021" H 8950 6100 50  0001 C CNN
F 1 "GND" H 8950 6200 50  0000 C CNN
F 2 "" H 8950 6350 50  0000 C CNN
F 3 "" H 8950 6350 50  0000 C CNN
	1    8950 6350
	1    0    0    -1  
$EndComp
$Comp
L nixie-pipe-rescue:INDUCTOR_SMALL L1
U 1 1
P 7950 5200
F 0 "L1" H 7950 5300 50  0000 C CNN
F 1 "FB" H 7950 5150 50  0000 C CNN
F 2 "KiCad/Capacitors_SMD.pretty:C_0603_HandSoldering" H 7950 5200 50  0001 C CNN
F 3 "http://search.murata.co.jp/Ceramy/image/img/PDF/ENG/L0132S0193BLM18P.pdf" H 7950 5200 50  0001 C CNN
F 4 "Murata" H 7950 5200 60  0001 C CNN "MFN"
F 5 "BLM18PG331SH1D" H 7950 5200 60  0001 C CNN "MFP"
F 6 "Ferrite bead" H 7950 5200 60  0001 C CNN "Description"
	1    7950 5200
	1    0    0    -1  
$EndComp
NoConn ~ 7550 5500
$Comp
L Device:CP1 C4
U 1 1
P 8300 5950
F 0 "C4" H 8325 6050 50  0000 L CNN
F 1 "4.7uF" H 8325 5850 50  0000 L CNN
F 2 "Capacitors_SMD:C_0603_HandSoldering" H 8300 5950 50  0001 C CNN
F 3 "" H 8300 5950 50  0000 C CNN
F 4 "X7R" H 8300 5950 60  0001 C CNN "Characteristics"
	1    8300 5950
	1    0    0    -1  
$EndComp
$Comp
L Device:C C2
U 1 1
P 7800 5950
F 0 "C2" H 7825 6050 50  0000 L CNN
F 1 "47pF" H 7825 5850 50  0000 L CNN
F 2 "Capacitors_SMD:C_0603_HandSoldering" H 7838 5800 50  0001 C CNN
F 3 "" H 7800 5950 50  0000 C CNN
F 4 "NPO" H 7800 5950 60  0001 C CNN "Characteristics"
	1    7800 5950
	1    0    0    -1  
$EndComp
$Comp
L Device:C C3
U 1 1
P 8050 5950
F 0 "C3" H 8075 6050 50  0000 L CNN
F 1 "47pF" H 8075 5850 50  0000 L CNN
F 2 "Capacitors_SMD:C_0603_HandSoldering" H 8088 5800 50  0001 C CNN
F 3 "" H 8050 5950 50  0000 C CNN
F 4 "NPO" H 8050 5950 60  0001 C CNN "Characteristics"
	1    8050 5950
	1    0    0    -1  
$EndComp
Text Label 8600 4600 0    60   ~ 0
VUSB
$Comp
L Device:C C10
U 1 1
P 8550 5950
F 0 "C10" H 8575 6050 50  0000 L CNN
F 1 "100nF" H 8575 5850 50  0000 L CNN
F 2 "Capacitors_SMD:C_0603_HandSoldering" H 8588 5800 50  0001 C CNN
F 3 "" H 8550 5950 50  0000 C CNN
F 4 "X7R" H 8550 5950 60  0001 C CNN "Characteristics"
	1    8550 5950
	1    0    0    -1  
$EndComp
Wire Wire Line
	7300 950  7300 1300
Wire Wire Line
	7300 1600 7500 1600
Wire Wire Line
	7500 1300 7300 1300
Connection ~ 7300 1300
Wire Wire Line
	7300 3400 7300 3500
Wire Wire Line
	7300 3500 7500 3500
Wire Wire Line
	9950 1900 9950 2050
Wire Wire Line
	10100 1900 10100 2050
Wire Wire Line
	9400 2550 9950 2550
Wire Wire Line
	9400 2650 10100 2650
Wire Wire Line
	9950 2350 9950 2550
Connection ~ 9950 2550
Wire Wire Line
	10100 2350 10100 2650
Connection ~ 10100 2650
Wire Wire Line
	9400 2750 10250 2750
Wire Wire Line
	10250 1900 10250 2050
Connection ~ 10250 2750
Wire Wire Line
	1950 1600 2100 1600
Wire Wire Line
	3450 750  3450 1150
Wire Wire Line
	3200 1600 3450 1600
Connection ~ 3450 1600
Connection ~ 1950 1600
Wire Wire Line
	3200 1700 3300 1700
Wire Wire Line
	3300 1700 3300 1900
Wire Wire Line
	3300 1900 1750 1900
Wire Wire Line
	1750 1900 1750 2350
Wire Wire Line
	1950 2250 2100 2250
Wire Wire Line
	1950 700  1950 750 
Wire Wire Line
	1750 2350 2100 2350
Wire Wire Line
	3200 2350 3300 2350
Wire Wire Line
	3300 2350 3300 2550
Wire Wire Line
	3300 2550 1750 2550
Wire Wire Line
	1750 2550 1750 3000
Wire Wire Line
	1750 3000 2100 3000
Wire Wire Line
	3200 2900 3450 2900
Connection ~ 3450 2900
Wire Wire Line
	1950 2900 2100 2900
Connection ~ 1950 2250
Wire Wire Line
	1950 3550 2100 3550
Connection ~ 1950 2900
Wire Wire Line
	1950 4250 2100 4250
Connection ~ 1950 3550
Wire Wire Line
	1950 4850 2100 4850
Connection ~ 1950 4250
Wire Wire Line
	1950 5550 2100 5550
Connection ~ 1950 4850
Wire Wire Line
	1950 6200 2100 6200
Connection ~ 1950 5550
Wire Wire Line
	1950 6850 2100 6850
Connection ~ 1950 6200
Wire Wire Line
	3200 3550 3450 3550
Connection ~ 3450 3550
Wire Wire Line
	3200 4250 3450 4250
Connection ~ 3450 4250
Wire Wire Line
	3200 4850 3450 4850
Connection ~ 3450 4850
Wire Wire Line
	3200 5550 3450 5550
Connection ~ 3450 5550
Wire Wire Line
	3200 6200 3450 6200
Connection ~ 3450 6200
Wire Wire Line
	3200 3000 3300 3000
Wire Wire Line
	3300 3000 3300 3200
Wire Wire Line
	3300 3200 1750 3200
Wire Wire Line
	1750 3200 1750 3650
Wire Wire Line
	1750 3650 2100 3650
Wire Wire Line
	3200 3650 3300 3650
Wire Wire Line
	3300 3650 3300 3850
Wire Wire Line
	3300 3850 1750 3850
Wire Wire Line
	1750 3850 1750 4350
Wire Wire Line
	1750 4350 2100 4350
Wire Wire Line
	3200 4350 3300 4350
Wire Wire Line
	3300 4350 3300 4500
Wire Wire Line
	3300 4500 1750 4500
Wire Wire Line
	1750 4500 1750 4950
Wire Wire Line
	1750 4950 2100 4950
Wire Wire Line
	3200 4950 3300 4950
Wire Wire Line
	3300 4950 3300 5150
Wire Wire Line
	3300 5150 1750 5150
Wire Wire Line
	1750 5150 1750 5650
Wire Wire Line
	1750 5650 2100 5650
Wire Wire Line
	3200 5650 3300 5650
Wire Wire Line
	3300 5650 3300 5850
Wire Wire Line
	3300 5850 1750 5850
Wire Wire Line
	1750 5850 1750 6300
Wire Wire Line
	1750 6300 2100 6300
Wire Wire Line
	3200 6300 3300 6300
Wire Wire Line
	3300 6300 3300 6450
Wire Wire Line
	3300 6450 1750 6450
Wire Wire Line
	1750 6450 1750 6950
Wire Wire Line
	1750 6950 2100 6950
Wire Wire Line
	5650 6750 5750 6750
Wire Wire Line
	5650 6500 5650 6750
Wire Wire Line
	5750 7150 5650 7150
Wire Wire Line
	5650 7150 5650 7350
Wire Wire Line
	3200 6950 4350 6950
Wire Wire Line
	4350 7050 3450 7050
Connection ~ 3450 7050
Wire Wire Line
	4250 6700 4250 6850
Wire Wire Line
	4250 6850 4350 6850
Wire Wire Line
	5900 3600 6300 3600
Wire Wire Line
	6300 3600 6300 3350
Wire Wire Line
	5900 3800 6300 3800
Wire Wire Line
	6300 3800 6300 4100
Wire Wire Line
	6400 3700 5900 3700
Wire Wire Line
	5650 3600 5200 3600
Wire Wire Line
	5200 3700 5650 3700
Wire Wire Line
	5200 3800 5650 3800
Wire Wire Line
	3200 6850 3450 6850
Connection ~ 3450 6850
Wire Wire Line
	7500 3600 7300 3600
Connection ~ 7300 3600
Wire Wire Line
	3200 2250 3450 2250
Connection ~ 3450 2250
Wire Wire Line
	4250 1350 4600 1350
Wire Wire Line
	9400 3500 9600 3500
Wire Wire Line
	9900 3500 10000 3500
Wire Wire Line
	10000 3500 10000 3700
Wire Wire Line
	9750 850  9950 850 
Wire Wire Line
	9950 950  9950 850 
Connection ~ 9950 850 
Wire Wire Line
	10400 850  10650 850 
Wire Wire Line
	10650 950  10650 850 
Connection ~ 10650 850 
Wire Wire Line
	6350 1900 6250 1900
Wire Wire Line
	6250 1900 6250 2400
Wire Wire Line
	6350 2400 6250 2400
Connection ~ 6250 2400
Wire Wire Line
	5900 1150 5900 1250
Wire Wire Line
	6100 1400 6100 1350
Wire Wire Line
	6100 1350 5900 1350
Connection ~ 5900 1350
Wire Wire Line
	5500 1800 6100 1800
Wire Wire Line
	6100 1700 6100 1800
Connection ~ 6100 1800
Wire Wire Line
	5500 2300 5900 2300
Wire Wire Line
	5900 1700 5900 2300
Connection ~ 5900 2300
Wire Wire Line
	5150 6200 5150 5800
Wire Wire Line
	3300 6000 3450 6000
Connection ~ 3450 6000
Wire Wire Line
	3000 6000 1950 6000
Connection ~ 1950 6000
Wire Wire Line
	3300 3350 3450 3350
Connection ~ 3450 3350
Wire Wire Line
	3000 3350 1950 3350
Connection ~ 1950 3350
Wire Wire Line
	10300 1450 10300 1250
Wire Wire Line
	9950 1250 10300 1250
Connection ~ 10300 1250
Wire Wire Line
	1650 1250 2100 1250
Wire Wire Line
	2100 1150 1950 1150
Connection ~ 1950 1150
Wire Wire Line
	3000 750  1950 750 
Connection ~ 1950 750 
Wire Wire Line
	3300 750  3450 750 
Wire Wire Line
	3200 1150 3450 1150
Connection ~ 3450 1150
Wire Wire Line
	3200 1250 3300 1250
Wire Wire Line
	3300 1250 3300 1400
Wire Wire Line
	3300 1400 1750 1400
Wire Wire Line
	1750 1400 1750 1700
Wire Wire Line
	1750 1700 2100 1700
Wire Wire Line
	7500 3400 7300 3400
Connection ~ 7300 3500
Wire Wire Line
	7500 1400 7300 1400
Connection ~ 7300 1400
Wire Wire Line
	4250 1150 4600 1150
Wire Wire Line
	8950 5600 9200 5600
Wire Wire Line
	8950 4500 8950 5000
Wire Wire Line
	9200 5000 8950 5000
Connection ~ 8950 5600
Wire Wire Line
	8950 6100 8950 6200
Wire Wire Line
	9800 6200 9800 6100
Wire Wire Line
	7150 6200 7650 6200
Connection ~ 8950 6200
Connection ~ 9800 6200
Wire Wire Line
	10000 6200 10000 6100
Wire Wire Line
	8900 5300 9200 5300
Wire Wire Line
	8900 5400 9200 5400
Wire Wire Line
	7550 5300 8050 5300
Wire Wire Line
	7550 5400 7800 5400
Wire Wire Line
	7550 5200 7700 5200
Wire Wire Line
	10000 4700 10000 4500
Wire Wire Line
	10000 4500 8950 4500
Connection ~ 8950 5000
Wire Wire Line
	7550 5600 7650 5600
Wire Wire Line
	7650 5600 7650 6200
Wire Wire Line
	8200 5200 8300 5200
Wire Wire Line
	8550 4600 8550 5200
Wire Wire Line
	8550 4600 9800 4600
Wire Wire Line
	9800 4600 9800 4700
Wire Wire Line
	8300 5200 8300 5800
Connection ~ 8300 5200
Wire Wire Line
	8300 6100 8300 6200
Connection ~ 8300 6200
Wire Wire Line
	7150 5800 7150 6200
Connection ~ 7650 6200
Wire Wire Line
	7800 6100 7800 6200
Connection ~ 7800 6200
Wire Wire Line
	8050 6100 8050 6200
Connection ~ 8050 6200
Wire Wire Line
	10600 4600 10750 4600
Wire Wire Line
	10750 4600 10750 4400
Connection ~ 9800 4600
Connection ~ 8550 5200
Wire Wire Line
	8550 6100 8550 6200
Connection ~ 8550 6200
NoConn ~ 10600 5300
NoConn ~ 10600 5500
NoConn ~ 10600 5600
NoConn ~ 10600 5700
NoConn ~ 10600 5800
$Comp
L power:PWR_FLAG #FLG022
U 1 1
P 8550 4600
F 0 "#FLG022" H 8550 4695 50  0001 C CNN
F 1 "PWR_FLAG" H 8550 4780 50  0000 C CNN
F 2 "" H 8550 4600 50  0000 C CNN
F 3 "" H 8550 4600 50  0000 C CNN
	1    8550 4600
	1    0    0    -1  
$EndComp
$Comp
L power:PWR_FLAG #FLG023
U 1 1
P 10750 4600
F 0 "#FLG023" H 10750 4695 50  0001 C CNN
F 1 "PWR_FLAG" H 10750 4780 50  0000 C CNN
F 2 "" H 10750 4600 50  0000 C CNN
F 3 "" H 10750 4600 50  0000 C CNN
	1    10750 4600
	0    1    1    0   
$EndComp
$Comp
L power:PWR_FLAG #FLG024
U 1 1
P 7150 6200
F 0 "#FLG024" H 7150 6295 50  0001 C CNN
F 1 "PWR_FLAG" H 7150 6380 50  0000 C CNN
F 2 "" H 7150 6200 50  0000 C CNN
F 3 "" H 7150 6200 50  0000 C CNN
	1    7150 6200
	-1   0    0    1   
$EndComp
Wire Wire Line
	8050 5800 8050 5300
Connection ~ 8050 5300
Wire Wire Line
	7800 5800 7800 5400
Connection ~ 7800 5400
$Comp
L nixie-pipe-rescue:FT230XS U2
U 1 1
P 9900 5400
F 0 "U2" H 9350 6000 50  0000 L CNN
F 1 "FT230XS" H 10200 6000 50  0000 L CNN
F 2 "KiCad/Housings_SSOP.pretty:SSOP-16_3.9x4.9mm_Pitch0.635mm" H 9900 5400 50  0001 C CNN
F 3 "http://www.ftdichip.com/Support/Documents/DataSheets/ICs/DS_FT230X.pdf" H 9900 5400 50  0001 C CNN
F 4 "FTDI" H 9900 5400 60  0001 C CNN "MFN"
F 5 "FT230XS" H 9900 5400 60  0001 C CNN "MFP"
F 6 "RS" H 9900 5400 60  0001 C CNN "Supplier"
F 7 "SSOP-16" H 9900 5400 60  0001 C CNN "Characteristics"
F 8 "1.35" H 9900 5400 60  0001 C CNN "Cost"
F 9 "757-0010" H 9900 5400 60  0001 C CNN "SPN"
F 10 "USB serial converter" H 9900 5400 60  0001 C CNN "Description"
	1    9900 5400
	1    0    0    -1  
$EndComp
$Comp
L nixie-pipe-rescue:ZENERsmall D3
U 1 1
P 5650 1250
F 0 "D3" H 5650 1350 50  0000 C CNN
F 1 "3.9V" H 5650 1150 50  0000 C CNN
F 2 "KiCad/Diodes_SMD.pretty:SOD-123" H 5650 1250 50  0001 C CNN
F 3 "http://www.diodes.com/_files/datasheets/ds18004.pdf" H 5650 1250 50  0001 C CNN
F 4 "ON Semiconductor" H 5650 1250 60  0001 C CNN "MFN"
F 5 "MMSZ5228BT1G" H 5650 1050 60  0001 C CNN "MFP"
F 6 "RS" H 5650 1250 60  0001 C CNN "Supplier"
F 7 "0.022" H 5650 1250 60  0001 C CNN "Cost"
F 8 "121-9479" H 5650 1250 60  0001 C CNN "SPN"
F 9 "3.9V clamp to bring to VH threshold" H 5650 1250 60  0001 C CNN "Description"
	1    5650 1250
	-1   0    0    1   
$EndComp
$Comp
L Device:R R7
U 1 1
P 5900 1000
F 0 "R7" V 5980 1000 50  0000 C CNN
F 1 "680R" V 5900 1000 50  0000 C CNN
F 2 "KiCad/Resistors_SMD.pretty:R_0603_HandSoldering" V 5830 1000 50  0001 C CNN
F 3 "" H 5900 1000 50  0000 C CNN
F 4 "1%" H 5900 1000 60  0001 C CNN "Characteristics"
	1    5900 1000
	1    0    0    -1  
$EndComp
Wire Wire Line
	5900 800  5900 850 
Wire Wire Line
	5750 1250 5900 1250
Connection ~ 5900 1250
$Comp
L power:GND #PWR025
U 1 1
P 5400 1400
F 0 "#PWR025" H 5400 1150 50  0001 C CNN
F 1 "GND" H 5400 1250 50  0000 C CNN
F 2 "" H 5400 1400 50  0000 C CNN
F 3 "" H 5400 1400 50  0000 C CNN
	1    5400 1400
	1    0    0    -1  
$EndComp
Wire Wire Line
	5550 1250 5400 1250
Wire Wire Line
	5400 1250 5400 1400
Wire Wire Line
	4250 950  4250 1150
Wire Wire Line
	4250 1350 4250 1600
Wire Wire Line
	10250 2350 10250 2750
Wire Wire Line
	10250 3450 10250 3850
Text GLabel 10600 5200 2    60   Input ~ 0
RTS
Text GLabel 10250 3850 3    60   Input ~ 0
RTS
Wire Wire Line
	7300 1300 7300 1400
Wire Wire Line
	9950 2550 10500 2550
Wire Wire Line
	10100 2650 10500 2650
Wire Wire Line
	10250 2750 10500 2750
Wire Wire Line
	10250 2750 10250 3150
Wire Wire Line
	3450 1600 3450 2250
Wire Wire Line
	1950 1600 1950 2250
Wire Wire Line
	3450 2900 3450 3350
Wire Wire Line
	1950 2250 1950 2900
Wire Wire Line
	1950 2900 1950 3350
Wire Wire Line
	1950 3550 1950 4250
Wire Wire Line
	1950 4250 1950 4850
Wire Wire Line
	1950 4850 1950 5550
Wire Wire Line
	1950 5550 1950 6000
Wire Wire Line
	1950 6200 1950 6850
Wire Wire Line
	3450 3550 3450 4250
Wire Wire Line
	3450 4250 3450 4850
Wire Wire Line
	3450 4850 3450 5550
Wire Wire Line
	3450 5550 3450 6000
Wire Wire Line
	3450 6200 3450 6850
Wire Wire Line
	3450 7050 3450 7300
Wire Wire Line
	3450 6850 3450 7050
Wire Wire Line
	7300 3600 7300 3850
Wire Wire Line
	3450 2250 3450 2900
Wire Wire Line
	9950 850  10200 850 
Wire Wire Line
	10650 850  10850 850 
Wire Wire Line
	6250 2400 6250 2650
Wire Wire Line
	5900 1350 5900 1400
Wire Wire Line
	6100 1800 6350 1800
Wire Wire Line
	5900 2300 6350 2300
Wire Wire Line
	3450 6000 3450 6200
Wire Wire Line
	1950 6000 1950 6200
Wire Wire Line
	3450 3350 3450 3550
Wire Wire Line
	1950 3350 1950 3550
Wire Wire Line
	10300 1250 10650 1250
Wire Wire Line
	1950 1150 1950 1600
Wire Wire Line
	1950 750  1950 1150
Wire Wire Line
	3450 1150 3450 1600
Wire Wire Line
	7300 3500 7300 3600
Wire Wire Line
	7300 1400 7300 1600
Wire Wire Line
	8950 5600 8950 5800
Wire Wire Line
	8950 6200 8950 6350
Wire Wire Line
	8950 6200 9800 6200
Wire Wire Line
	9800 6200 10000 6200
Wire Wire Line
	8950 5000 8950 5600
Wire Wire Line
	8300 5200 8550 5200
Wire Wire Line
	8300 6200 8550 6200
Wire Wire Line
	7650 6200 7800 6200
Wire Wire Line
	7800 6200 8050 6200
Wire Wire Line
	8050 6200 8300 6200
Wire Wire Line
	9800 4600 10300 4600
Wire Wire Line
	8550 5200 8550 5800
Wire Wire Line
	8550 6200 8950 6200
Wire Wire Line
	8050 5300 8600 5300
Wire Wire Line
	7800 5400 8600 5400
Wire Wire Line
	5900 1250 5900 1350
$EndSCHEMATC
